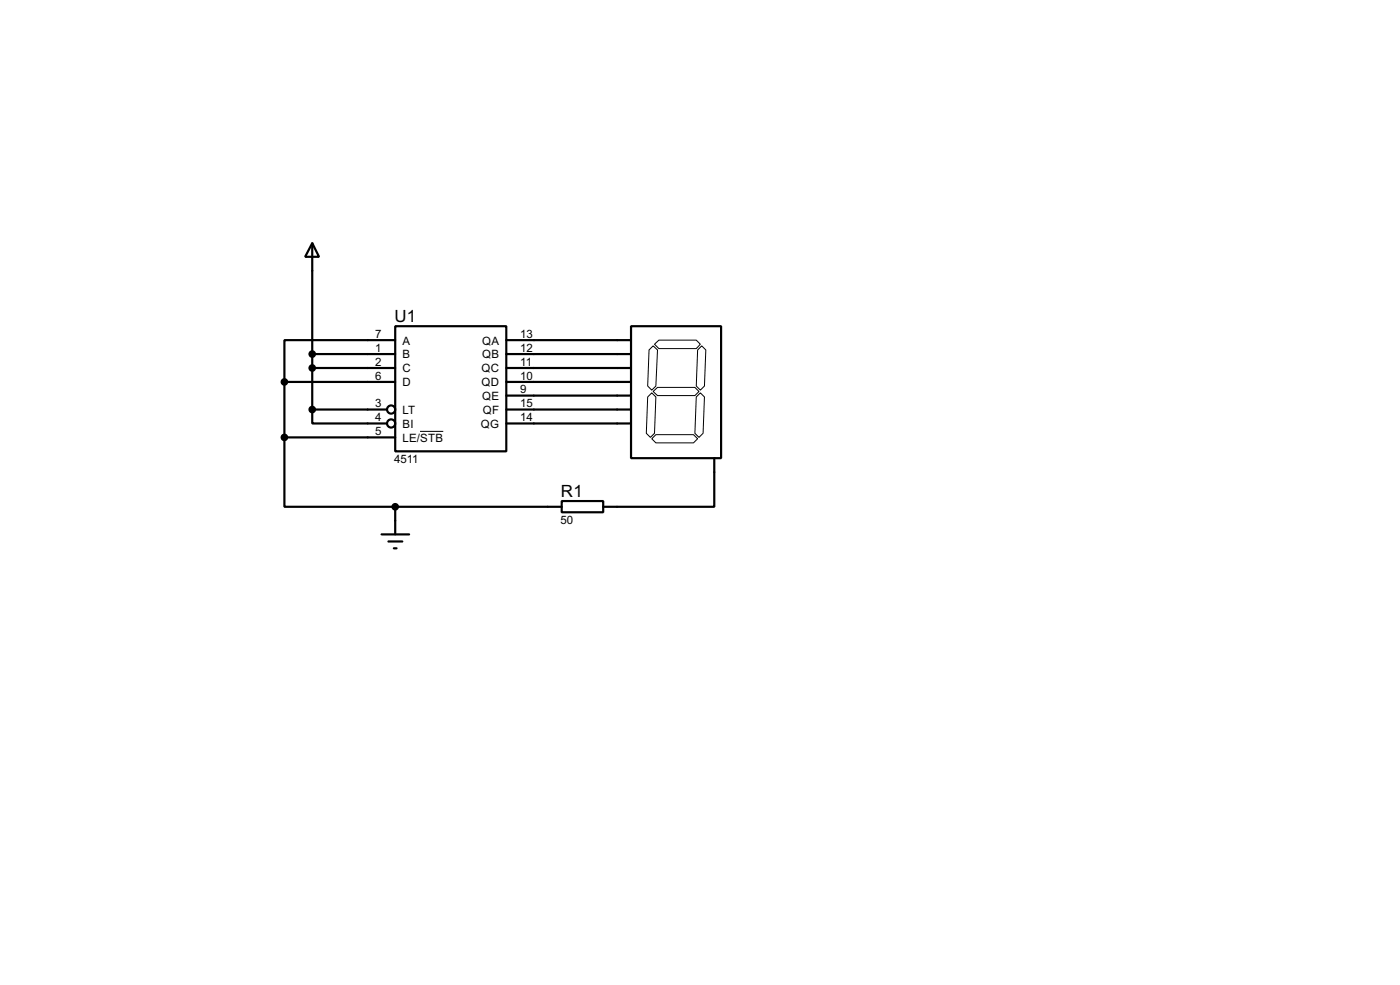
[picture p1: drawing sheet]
<svg xmlns="http://www.w3.org/2000/svg" width="256mm" height="180mm" viewBox="0 0 256 180" stroke-linecap="round" stroke-linejoin="round" font-family="sans-serif">
<g fill="none" stroke="#000" stroke-width=".4">
<path d="M57.2 44.5l1.3 2.5h-2.6zM57.2 44.5v30.5M72.4 59.7h20.4v22.9h-20.4zM115.6 59.7h16.5v24.2h-16.5zM52.1 69.9h20.3M52.1 69.9v10.2M57.2 75v2.5h13.7M57.2 64.8h15.2M57.2 75h13.7M57.2 67.4h15.2M72.4 62.3h-20.3v7.6M92.8 69.9h22.8"/>
<path d="M92.8 64.8h22.8M92.8 75h22.8M92.8 62.3h22.8M92.8 67.4h22.8M92.8 72.4h22.8M92.8 77.5h22.8M52.1 80.1v12.7h20.3M52.1 80.1h20.3M69.9 97.8h5.1M71.2 99.1h2.5M72.4 92.8v5M72.4 92.8h30.5"/>
<path d="M102.9 91.7h7.6v2.1h-7.6zM130.9 83.9v8.9h-20.4M72.2 100.4h.5"/>
<circle cx="71.6" cy="75" r=".75"/>
<circle cx="71.6" cy="77.5" r=".75"/>
</g>
<path d="M77 79h4.2M118.7 72.7l.7-.8 .8 .8-.3 6.6-.7 .8-.8-.8zM118.9 64.1l.8-.8 .8 .8-.3 6.6-.8 .7-.7-.7zM119.7 71.7l.8-.8h6.8l.8 .8-.8 .7h-6.8zM119.9 63l.8-.7h6.9l.7 .7-.7 .8h-6.9zM127.8 64.1l.8-.8 .7 .8-.2 6.6-.8 .7-.7-.7zM128.3 71.9l.8 .8-.3 6.6-.7 .8-.8-.8 .3-6.6zM119.4 80.3l.8-.7h6.9l.7 .7-.7 .8h-6.9z" fill="none" stroke="#000" stroke-width=".18"/>
<g fill="#000" stroke="#000" stroke-width=".4">
<circle cx="52.1" cy="69.9" r=".5"/>
<circle cx="57.2" cy="64.8" r=".5"/>
<circle cx="57.2" cy="67.4" r=".5"/>
<circle cx="57.2" cy="75" r=".5"/>
<circle cx="52.1" cy="80.1" r=".5"/>
<circle cx="72.4" cy="92.8" r=".5"/>
</g>
<g font-size="3.5">
<text x="72.3" y="58.9">U1</text>
<text x="102.8" y="90.9">R1</text>
</g>
<g font-size="2.4">
<text x="68.8" y="61.9">7</text>
<text x="68.8" y="64.4">1</text>
<text x="73.7" y="63.1">A</text>
<text x="73.7" y="65.6">B</text>
<text x="88.3" y="63.1">QA</text>
<text x="88.3" y="65.6">QB</text>
<text x="95.3" y="61.9">13</text>
<text x="95.3" y="64.4">12</text>
<text x="68.8" y="67">2</text>
<text x="68.8" y="69.5">6</text>
<text x="73.7" y="68.1">C</text>
<text x="73.7" y="70.7">D</text>
<text x="88.2" y="68.1">QC</text>
<text x="88.2" y="70.7">QD</text>
<text x="95.3" y="67">11</text>
<text x="95.3" y="69.5">10</text>
<text x="95.3" y="72">9</text>
<text x="68.8" y="74.6">3</text>
<text x="68.8" y="77.1">4</text>
<text x="73.7" y="75.8">LT</text>
<text x="88.3" y="73.2">QE</text>
<text x="88.4" y="75.8">QF</text>
<text x="95.3" y="74.6">15</text>
<text x="95.3" y="77.1">14</text>
<text x="68.8" y="79.7">5</text>
<text x="73.7" y="78.3">BI</text>
<text x="73.7" y="80.8">LE/STB</text>
<text x="88.1" y="78.3">QG</text>
<text x="72.2" y="84.8">4511</text>
<text x="102.7" y="96">50</text>
</g>
</svg>
